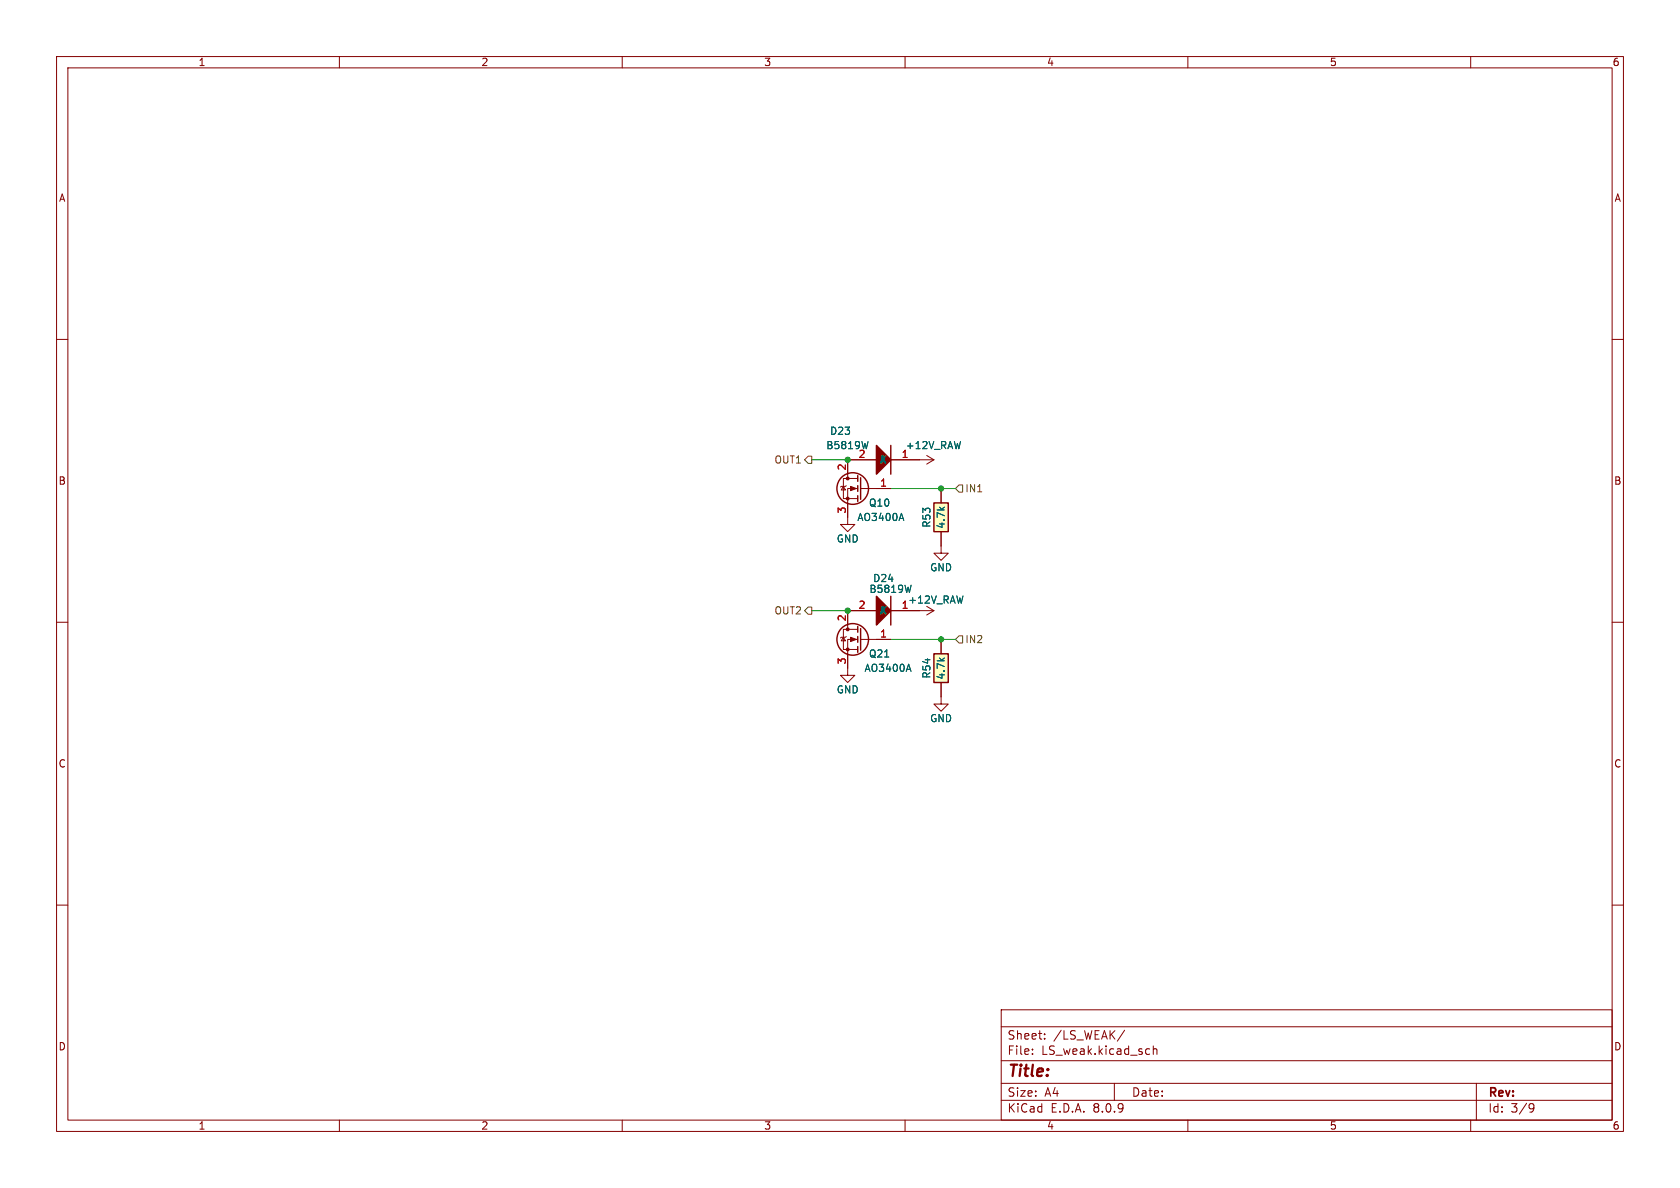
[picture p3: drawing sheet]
<svg xmlns="http://www.w3.org/2000/svg" width="297mm" height="210mm" viewBox="0 0 297 210" stroke-linecap="round" stroke-linejoin="round" font-family="sans-serif">
<g fill="none" stroke="#840000" stroke-width=".18">
<path d="M10 10h277v190h-277zM12 12h273v186h-273zM60 10v2M110 10v2M160 10v2M210 10v2M260 10v2M10 60h2M285 60h2M162.6 81.3h2.5M163.8 80.5l1.3 .8M165.1 81.3l-1.3 .7"/>
<path d="M166.4 96.5v1.3h1.2l-1.2 1.3-1.3-1.3h1.3M10 110h2M149.1 112.6l.4 .7h-.8zM149.6 112.5l-.1 .1h-.8l-.1 .2M151.6 113h-1.7v6.4h-1.3l1.3 1.3 1.2-1.3h-1.2M151.6 111.3h-2.5v3.5h2.5M152.1 113h5.4M154.9 108h-5v3.3M157.5 108h5.1M285 110h2M10 160h2M177 178.5h108v19.5h-108z"/>
<path d="M285 160h2M60 198v2M110 198v2M160 198v2M177 194.5h108M177 191.5h108M177 187.5h108M177 181.5h108M182.5 186.3v.1M182.5 185.5v.1M184.7 183.6v.1M184.7 182.8v.1"/>
<path d="M197 191.5v3M198.8 182.1l-1.3 2M203.1 185.4l.1 .1M203.2 186.3l-.1 .1M203.9 184.9v1.5M203.9 185.5l.2-.1 .4 .1v.9M210 198v2M260 198v2M261 191.5v6.5M270.6 195.1l.5 .1a.99 .99 0 0 1-.4 1.4h-.2M271.2 195.7l-.3 .3h-.3"/>
</g>
<g fill="none" stroke="#840000" stroke-width=".25">
<path d="M151.6 110.7v1.1M151.6 112.5v1M151.6 114.3v1M152.1 111.1v3.8M157.5 105.4v5.1"/>
<circle cx="150.7" cy="113" r="2.79"/>
</g>
<path d="M154.9 105.4l2.6 2.6-2.6 2.5z" fill="#840000" stroke="#840000" stroke-width=".25"/>
<path d="M160.6 117.4l.5 1.3M161.1 103.4l-.3 1.3" fill="none" stroke="#006464" stroke-width=".18"/>
<g fill="#840000" stroke="#840000" stroke-width=".18">
<path d="M150.4 112.6l1 .4-1 .4z"/>
<circle cx="149.9" cy="114.8" r=".25"/>
<circle cx="149.9" cy="111.3" r=".25"/>
</g>
<path d="M165.1 88.9h2.5v5.1h-2.5z" fill="#ffffc2"/>
<g fill="none" stroke="#840000" stroke-width=".25">
<path d="M157.5 78.7v5.1M151.6 84.1v1M151.6 85.9v1M151.6 87.6v1M152.1 84.5v3.8M165.1 88.9h2.5v5.1h-2.5z"/>
<circle cx="150.7" cy="86.4" r="2.79"/>
</g>
<g fill="none" stroke="#840000" stroke-width=".18">
<path d="M149.1 86l.4 .6h-.8zM149.6 85.9l-.1 .1h-.8l-.1 .1M151.6 86.4h-1.7v6.3h-1.3l1.3 1.3 1.2-1.3h-1.2M151.6 84.6h-2.5v3.5h2.5M152.1 86.4h5.4M154.9 81.3h-5v3.3M157.5 81.3h5.1M166.4 86.4v2.5M166.4 94v2.5M162.6 108h2.5M163.8 107.2l1.3 .8M165.1 108l-1.3 .7"/>
<path d="M166.4 123.2v1.3h1.2l-1.2 1.2-1.3-1.2h1.3"/>
</g>
<g fill="#840000" stroke="#840000" stroke-width=".18">
<path d="M150.4 86l1 .4-1 .3z"/>
<circle cx="149.9" cy="88.1" r=".25"/>
<circle cx="149.9" cy="84.6" r=".25"/>
</g>
<path d="M153.5 78l-.3 1.3M159.4 90.7l.4 1.3" fill="none" stroke="#006464" stroke-width=".18"/>
<path d="M154.9 78.7l2.6 2.6-2.6 2.5z" fill="#840000" stroke="#840000" stroke-width=".25"/>
<path d="M165.1 115.6h2.5v5.1h-2.5z" fill="#ffffc2"/>
<path d="M165.1 115.6h2.5v5.1h-2.5z" fill="none" stroke="#840000" stroke-width=".25"/>
<path d="M149.9 88.9v2.5M154.9 81.3h-5v2.5M154.9 86.4h2.6M157.5 81.3h5.1M166.4 86.4v2.5M166.4 94v2.5M149.9 115.6v2.5M154.9 108h-5v2.5M154.9 113h2.6M157.5 108h5.1M166.4 113v2.6M166.4 120.7v2.5" fill="none" stroke="#840000" stroke-width=".18"/>
<path d="M142.9 80.6h.6v1.3h-.6l-.7-.6zM169.5 85.7h.7v1.3h-.7l-.6-.6zM142.9 107.3h.6v1.3h-.6l-.7-.6zM169.5 112.4h.7v1.3h-.7l-.6-.7z" fill="none" stroke="#725600" stroke-width=".18"/>
<path d="M143.5 81.3h6.4M157.5 86.4h11.4M143.5 108h6.4M157.5 113h11.4" fill="none" stroke="#009600" stroke-width=".18"/>
<path d="M153.5 78l-.3 1.3M159.4 90.7l.4 1.3M160.6 117.4l.5 1.3M161.1 103.4l-.3 1.3" fill="none" stroke="#006464" stroke-width=".18"/>
<g fill="#009600" stroke="#009600" stroke-width=".18">
<circle cx="149.9" cy="108" r=".46"/>
<circle cx="149.9" cy="81.3" r=".46"/>
<circle cx="166.4" cy="113" r=".46"/>
<circle cx="166.4" cy="86.4" r=".46"/>
</g>
<text font-size="2.8" fill="#840000" x="178" y="190.9">Title:</text>
<g font-size="2.1" fill="#840000">
<text x="178" y="184">Sheet:</text>
<text x="186.2" y="184">/LS_WEAK/</text>
<text x="178" y="186.7">File:</text>
<text x="184.1" y="186.7">LS_weak.kicad_sch</text>
<text x="178" y="196.9">KiCad</text>
<text x="178" y="194.1">Size:</text>
<text x="184.7" y="194.1">A4</text>
<text x="185.7" y="196.9">E.D.A.</text>
<text x="193.3" y="196.9">8.0.9</text>
<text x="200" y="194.1">Date:</text>
<text x="263" y="194.3">Rev:</text>
<text x="263" y="196.9">Id:</text>
<text x="267.1" y="196.9">3/9</text>
</g>
<g font-size="1.8" fill="#840000">
<text x="35" y="11.9">1</text>
<text x="85" y="11.9">2</text>
<text x="135" y="11.9">3</text>
<text x="185" y="11.9">4</text>
<text x="235" y="11.9">5</text>
<text x="285" y="11.9">6</text>
<text x="10.3" y="35.9">A</text>
<text x="285.3" y="35.9">A</text>
<text x="10.3" y="85.9">B</text>
<text x="285.3" y="85.9">B</text>
<text x="10.3" y="135.9">C</text>
<text x="285.3" y="135.9">C</text>
<text x="10.3" y="185.9">D</text>
<text x="285.3" y="185.9">D</text>
<text x="35" y="199.9">1</text>
<text x="85" y="199.9">2</text>
<text x="135" y="199.9">3</text>
<text x="185" y="199.9">4</text>
<text x="235" y="199.9">5</text>
<text x="285" y="199.9">6</text>
</g>
<g font-size="1.8" fill="#006464">
<text x="146.6" y="77.1">D23</text>
<text x="146" y="79.6">B5819W</text>
<text x="155.5" y="82.1">K</text>
<text x="160" y="79.6">+12V_RAW</text>
<text x="153.5" y="89.8">Q10</text>
<text x="151.5" y="92.3">AO3400A</text>
<text x="164.7" y="93.4" transform="rotate(-90 164.7 93.4)">R53</text>
<text x="167.2" y="93.6" transform="rotate(-90 167.2 93.6)">4.7k</text>
<text x="147.8" y="96.1">GND</text>
<text x="164.3" y="101.2">GND</text>
<text x="153.6" y="105">B5819W</text>
<text x="154.3" y="103.1">D24</text>
<text x="160.5" y="106.9">+12V_RAW</text>
<text x="155.5" y="108.8">K</text>
<text x="152.7" y="119">AO3400A</text>
<text x="153.5" y="116.4">Q21</text>
<text x="147.8" y="122.8">GND</text>
<text x="164.7" y="120.1" transform="rotate(-90 164.7 120.1)">R54</text>
<text x="167.2" y="120.2" transform="rotate(-90 167.2 120.2)">4.7k</text>
<text x="164.3" y="127.9">GND</text>
</g>
<g font-size="1.8" fill="#725600">
<text x="136.8" y="82.1">OUT1</text>
<text x="170.6" y="87.2">IN1</text>
<text x="136.8" y="108.8">OUT2</text>
<text x="170.6" y="113.9">IN2</text>
</g>
<g font-size="1.8" fill="#a90000">
<text x="149.6" y="83.3" transform="rotate(-90 149.6 83.3)">2</text>
<text x="151.7" y="81">2</text>
<text x="159.3" y="81">1</text>
<text x="155.5" y="86.1">1</text>
<text x="149.6" y="90.9" transform="rotate(-90 149.6 90.9)">3</text>
<text x="151.7" y="107.7">2</text>
<text x="159.3" y="107.7">1</text>
<text x="149.6" y="109.9" transform="rotate(-90 149.6 109.9)">2</text>
<text x="155.5" y="112.8">1</text>
<text x="149.6" y="117.5" transform="rotate(-90 149.6 117.5)">3</text>
</g>
</svg>
